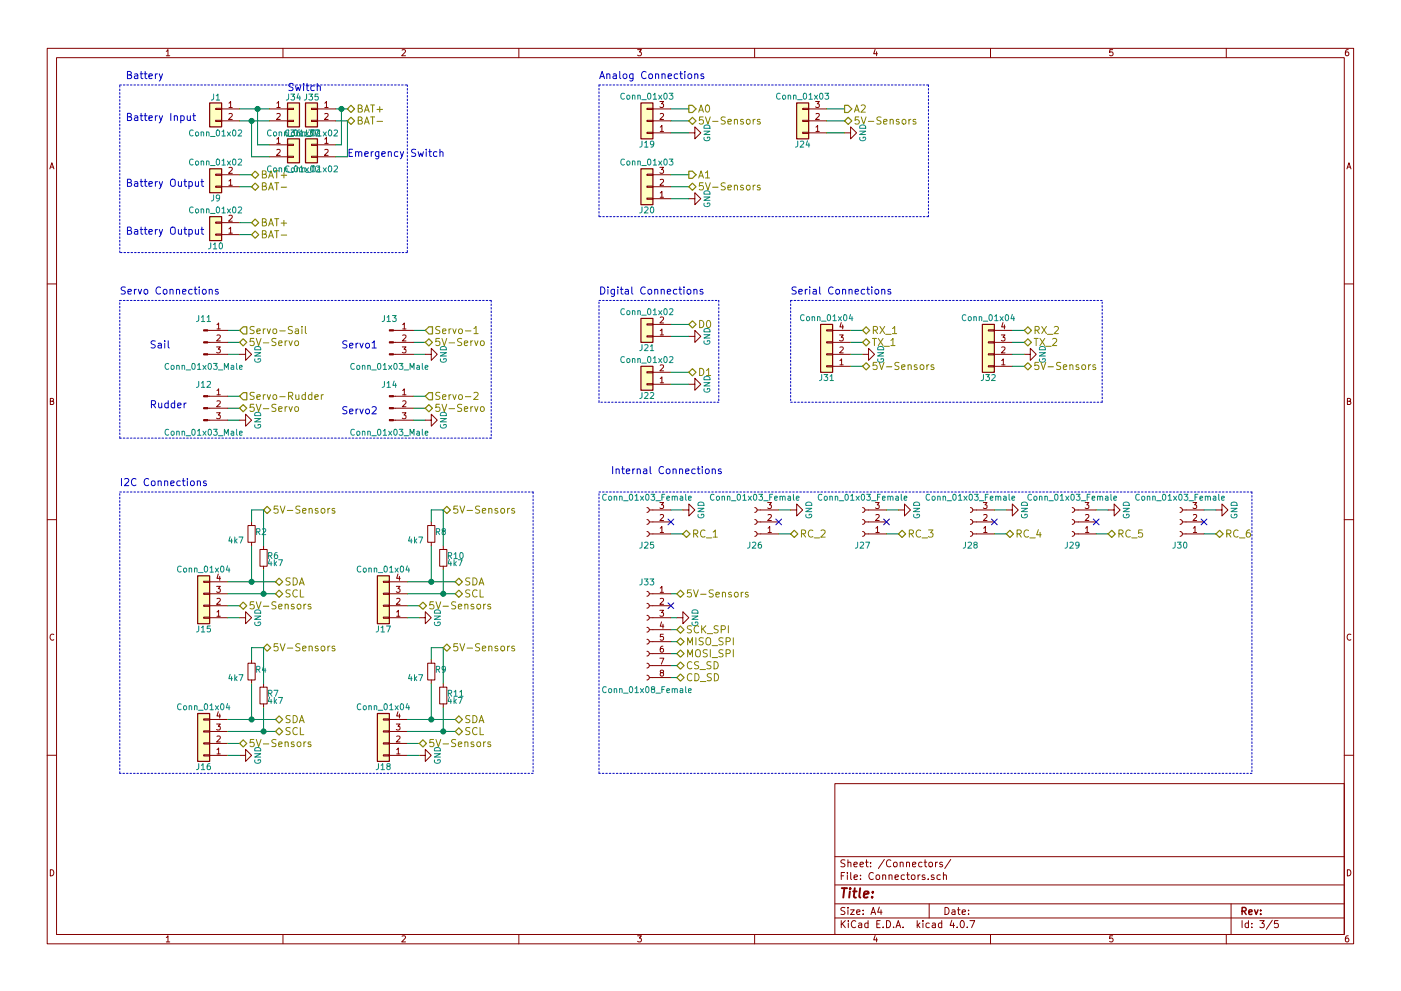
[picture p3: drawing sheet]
EESchema Schematic File Version 2
LIBS:power
LIBS:device
LIBS:switches
LIBS:relays
LIBS:motors
LIBS:transistors
LIBS:conn
LIBS:linear
LIBS:regul
LIBS:74xx
LIBS:cmos4000
LIBS:adc-dac
LIBS:memory
LIBS:xilinx
LIBS:microcontrollers
LIBS:dsp
LIBS:microchip
LIBS:analog_switches
LIBS:motorola
LIBS:texas
LIBS:intel
LIBS:audio
LIBS:interface
LIBS:digital-audio
LIBS:philips
LIBS:display
LIBS:cypress
LIBS:siliconi
LIBS:opto
LIBS:atmel
LIBS:contrib
LIBS:valves
LIBS:sailboatLib
LIBS:ftdi
LIBS:dc-dc
LIBS:SailboatMainBoard-cache
EELAYER 25 0
EELAYER END
$Descr A4 11693 8268
encoding utf-8
Sheet 3 5
Title ""
Date ""
Rev ""
Comp ""
Comment1 ""
Comment2 ""
Comment3 ""
Comment4 ""
$EndDescr
$Comp
L Conn_01x02 J1
U 1 1
P 1800 900
F 0 "J1" H 1800 1000 50  0000 C CNN
F 1 "Conn_01x02" H 1800 700 50  0000 C CNN
F 2 "Sailboat:BAT-CONN" H 1800 900 50  0001 C CNN
F 3 "" H 1800 900 50  0001 C CNN
	1    1800 900 
	-1   0    0    -1  
$EndComp
Text HLabel 2900 900  2    60   BiDi ~ 0
BAT+
Text HLabel 2900 1000 2    60   BiDi ~ 0
BAT-
Wire Wire Line
	2800 1000 2900 1000
Wire Wire Line
	2900 900  2800 900 
$Comp
L Conn_01x02 J9
U 1 1
P 1800 1550
F 0 "J9" H 1800 1650 50  0000 C CNN
F 1 "Conn_01x02" H 1800 1350 50  0000 C CNN
F 2 "Sailboat:BAT-CONN" H 1800 1550 50  0001 C CNN
F 3 "" H 1800 1550 50  0001 C CNN
	1    1800 1550
	-1   0    0    1   
$EndComp
Text HLabel 2100 1450 2    60   BiDi ~ 0
BAT+
Text HLabel 2100 1550 2    60   BiDi ~ 0
BAT-
Wire Wire Line
	2100 1450 2000 1450
Wire Wire Line
	2100 1550 2000 1550
$Comp
L Conn_01x02 J10
U 1 1
P 1800 1950
F 0 "J10" H 1800 2050 50  0000 C CNN
F 1 "Conn_01x02" H 1800 1750 50  0000 C CNN
F 2 "Sailboat:BAT-CONN" H 1800 1950 50  0001 C CNN
F 3 "" H 1800 1950 50  0001 C CNN
	1    1800 1950
	-1   0    0    1   
$EndComp
Text HLabel 2100 1850 2    60   BiDi ~ 0
BAT+
Text HLabel 2100 1950 2    60   BiDi ~ 0
BAT-
Wire Wire Line
	2100 1850 2000 1850
Wire Wire Line
	2100 1950 2000 1950
Text HLabel 2000 2750 2    60   Input ~ 0
Servo-Sail
Wire Wire Line
	1900 2750 2000 2750
Wire Wire Line
	2000 2850 1900 2850
Wire Wire Line
	1900 2950 2000 2950
$Comp
L GND #PWR07
U 1 1
P 2000 2950
F 0 "#PWR07" H 2000 2700 50  0001 C CNN
F 1 "GND" H 2000 2800 50  0000 C CNN
F 2 "" H 2000 2950 50  0001 C CNN
F 3 "" H 2000 2950 50  0001 C CNN
	1    2000 2950
	0    -1   -1   0   
$EndComp
Text HLabel 2000 2850 2    60   BiDi ~ 0
5V-Servo
Text HLabel 2000 3300 2    60   Input ~ 0
Servo-Rudder
Wire Wire Line
	1900 3300 2000 3300
Wire Wire Line
	2000 3400 1900 3400
Wire Wire Line
	1900 3500 2000 3500
$Comp
L GND #PWR08
U 1 1
P 2000 3500
F 0 "#PWR08" H 2000 3250 50  0001 C CNN
F 1 "GND" H 2000 3350 50  0000 C CNN
F 2 "" H 2000 3500 50  0001 C CNN
F 3 "" H 2000 3500 50  0001 C CNN
	1    2000 3500
	0    -1   -1   0   
$EndComp
Text HLabel 2000 3400 2    60   BiDi ~ 0
5V-Servo
Text HLabel 3550 2750 2    60   Input ~ 0
Servo-1
Wire Wire Line
	3450 2750 3550 2750
Wire Wire Line
	3550 2850 3450 2850
Wire Wire Line
	3450 2950 3550 2950
$Comp
L GND #PWR09
U 1 1
P 3550 2950
F 0 "#PWR09" H 3550 2700 50  0001 C CNN
F 1 "GND" H 3550 2800 50  0000 C CNN
F 2 "" H 3550 2950 50  0001 C CNN
F 3 "" H 3550 2950 50  0001 C CNN
	1    3550 2950
	0    -1   -1   0   
$EndComp
Text HLabel 3550 2850 2    60   BiDi ~ 0
5V-Servo
Text HLabel 3550 3300 2    60   Input ~ 0
Servo-2
Wire Wire Line
	3450 3300 3550 3300
Wire Wire Line
	3550 3400 3450 3400
Wire Wire Line
	3450 3500 3550 3500
$Comp
L GND #PWR010
U 1 1
P 3550 3500
F 0 "#PWR010" H 3550 3250 50  0001 C CNN
F 1 "GND" H 3550 3350 50  0000 C CNN
F 2 "" H 3550 3500 50  0001 C CNN
F 3 "" H 3550 3500 50  0001 C CNN
	1    3550 3500
	0    -1   -1   0   
$EndComp
Text HLabel 3550 3400 2    60   BiDi ~ 0
5V-Servo
Text Notes 1050 1000 0    60   ~ 0
Battery Input
Text Notes 1050 1550 0    60   ~ 0
Battery Output
Text Notes 1050 1950 0    60   ~ 0
Battery Output
Text Notes 1000 2450 0    60   ~ 0
Servo Connections
Wire Notes Line
	1000 2500 4100 2500
Wire Notes Line
	4100 2500 4100 3650
Wire Notes Line
	4100 3650 1000 3650
Wire Notes Line
	1000 3650 1000 2500
$Comp
L Conn_01x04 J15
U 1 1
P 1700 5050
F 0 "J15" H 1700 5250 50  0000 C CNN
F 1 "Conn_01x04" H 1700 4750 50  0000 C CNN
F 2 "Connectors_JST:JST_PH_S4B-PH-K_04x2.00mm_Angled" H 1700 5050 50  0001 C CNN
F 3 "" H 1700 5050 50  0001 C CNN
	1    1700 5050
	-1   0    0    1   
$EndComp
Text HLabel 2300 4850 2    60   BiDi ~ 0
SDA
Text HLabel 2300 4950 2    60   BiDi ~ 0
SCL
$Comp
L GND #PWR011
U 1 1
P 2000 5150
F 0 "#PWR011" H 2000 4900 50  0001 C CNN
F 1 "GND" H 2000 5000 50  0000 C CNN
F 2 "" H 2000 5150 50  0001 C CNN
F 3 "" H 2000 5150 50  0001 C CNN
	1    2000 5150
	0    -1   -1   0   
$EndComp
Wire Wire Line
	1900 4850 2300 4850
Wire Wire Line
	1900 4950 2300 4950
Wire Wire Line
	2000 5050 1900 5050
Wire Wire Line
	1900 5150 2000 5150
$Comp
L R_Small R2
U 1 1
P 2100 4450
F 0 "R2" H 2130 4470 50  0000 L CNN
F 1 "4k7" H 1900 4400 50  0000 L CNN
F 2 "Resistors_THT:R_Axial_DIN0204_L3.6mm_D1.6mm_P5.08mm_Horizontal" H 2100 4450 50  0001 C CNN
F 3 "" H 2100 4450 50  0001 C CNN
	1    2100 4450
	1    0    0    -1  
$EndComp
$Comp
L R_Small R6
U 1 1
P 2200 4650
F 0 "R6" H 2230 4670 50  0000 L CNN
F 1 "4k7" H 2230 4610 50  0000 L CNN
F 2 "Resistors_THT:R_Axial_DIN0204_L3.6mm_D1.6mm_P5.08mm_Horizontal" H 2200 4650 50  0001 C CNN
F 3 "" H 2200 4650 50  0001 C CNN
	1    2200 4650
	1    0    0    -1  
$EndComp
Wire Wire Line
	2200 4750 2200 4950
Connection ~ 2200 4950
Wire Wire Line
	2100 4550 2100 4850
Connection ~ 2100 4850
Text HLabel 2000 5050 2    60   BiDi ~ 0
5V-Sensors
Text HLabel 2200 4250 2    60   BiDi ~ 0
5V-Sensors
Wire Wire Line
	2100 4350 2100 4250
Wire Wire Line
	2100 4250 2200 4250
Wire Wire Line
	2200 4250 2200 4550
$Comp
L Conn_01x04 J17
U 1 1
P 3200 5050
F 0 "J17" H 3200 5250 50  0000 C CNN
F 1 "Conn_01x04" H 3200 4750 50  0000 C CNN
F 2 "Connectors_JST:JST_PH_S4B-PH-K_04x2.00mm_Angled" H 3200 5050 50  0001 C CNN
F 3 "" H 3200 5050 50  0001 C CNN
	1    3200 5050
	-1   0    0    1   
$EndComp
Text HLabel 3800 4850 2    60   BiDi ~ 0
SDA
Text HLabel 3800 4950 2    60   BiDi ~ 0
SCL
$Comp
L GND #PWR012
U 1 1
P 3500 5150
F 0 "#PWR012" H 3500 4900 50  0001 C CNN
F 1 "GND" H 3500 5000 50  0000 C CNN
F 2 "" H 3500 5150 50  0001 C CNN
F 3 "" H 3500 5150 50  0001 C CNN
	1    3500 5150
	0    -1   -1   0   
$EndComp
Wire Wire Line
	3400 4850 3800 4850
Wire Wire Line
	3400 4950 3800 4950
Wire Wire Line
	3500 5050 3400 5050
Wire Wire Line
	3400 5150 3500 5150
$Comp
L R_Small R8
U 1 1
P 3600 4450
F 0 "R8" H 3630 4470 50  0000 L CNN
F 1 "4k7" H 3400 4400 50  0000 L CNN
F 2 "Resistors_THT:R_Axial_DIN0204_L3.6mm_D1.6mm_P5.08mm_Horizontal" H 3600 4450 50  0001 C CNN
F 3 "" H 3600 4450 50  0001 C CNN
	1    3600 4450
	1    0    0    -1  
$EndComp
$Comp
L R_Small R10
U 1 1
P 3700 4650
F 0 "R10" H 3730 4670 50  0000 L CNN
F 1 "4k7" H 3730 4610 50  0000 L CNN
F 2 "Resistors_THT:R_Axial_DIN0204_L3.6mm_D1.6mm_P5.08mm_Horizontal" H 3700 4650 50  0001 C CNN
F 3 "" H 3700 4650 50  0001 C CNN
	1    3700 4650
	1    0    0    -1  
$EndComp
Wire Wire Line
	3700 4750 3700 4950
Connection ~ 3700 4950
Wire Wire Line
	3600 4550 3600 4850
Connection ~ 3600 4850
Text HLabel 3500 5050 2    60   BiDi ~ 0
5V-Sensors
Text HLabel 3700 4250 2    60   BiDi ~ 0
5V-Sensors
Wire Wire Line
	3600 4350 3600 4250
Wire Wire Line
	3600 4250 3700 4250
Wire Wire Line
	3700 4250 3700 4550
$Comp
L Conn_01x04 J16
U 1 1
P 1700 6200
F 0 "J16" H 1700 6400 50  0000 C CNN
F 1 "Conn_01x04" H 1700 5900 50  0000 C CNN
F 2 "Connectors_JST:JST_PH_S4B-PH-K_04x2.00mm_Angled" H 1700 6200 50  0001 C CNN
F 3 "" H 1700 6200 50  0001 C CNN
	1    1700 6200
	-1   0    0    1   
$EndComp
Text HLabel 2300 6000 2    60   BiDi ~ 0
SDA
Text HLabel 2300 6100 2    60   BiDi ~ 0
SCL
$Comp
L GND #PWR013
U 1 1
P 2000 6300
F 0 "#PWR013" H 2000 6050 50  0001 C CNN
F 1 "GND" H 2000 6150 50  0000 C CNN
F 2 "" H 2000 6300 50  0001 C CNN
F 3 "" H 2000 6300 50  0001 C CNN
	1    2000 6300
	0    -1   -1   0   
$EndComp
Wire Wire Line
	1900 6000 2300 6000
Wire Wire Line
	1900 6100 2300 6100
Wire Wire Line
	2000 6200 1900 6200
Wire Wire Line
	1900 6300 2000 6300
$Comp
L R_Small R4
U 1 1
P 2100 5600
F 0 "R4" H 2130 5620 50  0000 L CNN
F 1 "4k7" H 1900 5550 50  0000 L CNN
F 2 "Resistors_THT:R_Axial_DIN0204_L3.6mm_D1.6mm_P5.08mm_Horizontal" H 2100 5600 50  0001 C CNN
F 3 "" H 2100 5600 50  0001 C CNN
	1    2100 5600
	1    0    0    -1  
$EndComp
$Comp
L R_Small R7
U 1 1
P 2200 5800
F 0 "R7" H 2230 5820 50  0000 L CNN
F 1 "4k7" H 2230 5760 50  0000 L CNN
F 2 "Resistors_THT:R_Axial_DIN0204_L3.6mm_D1.6mm_P5.08mm_Horizontal" H 2200 5800 50  0001 C CNN
F 3 "" H 2200 5800 50  0001 C CNN
	1    2200 5800
	1    0    0    -1  
$EndComp
Wire Wire Line
	2200 5900 2200 6100
Connection ~ 2200 6100
Wire Wire Line
	2100 5700 2100 6000
Connection ~ 2100 6000
Text HLabel 2000 6200 2    60   BiDi ~ 0
5V-Sensors
Text HLabel 2200 5400 2    60   BiDi ~ 0
5V-Sensors
Wire Wire Line
	2100 5500 2100 5400
Wire Wire Line
	2100 5400 2200 5400
Wire Wire Line
	2200 5400 2200 5700
$Comp
L Conn_01x04 J18
U 1 1
P 3200 6200
F 0 "J18" H 3200 6400 50  0000 C CNN
F 1 "Conn_01x04" H 3200 5900 50  0000 C CNN
F 2 "Connectors_JST:JST_PH_S4B-PH-K_04x2.00mm_Angled" H 3200 6200 50  0001 C CNN
F 3 "" H 3200 6200 50  0001 C CNN
	1    3200 6200
	-1   0    0    1   
$EndComp
Text HLabel 3800 6000 2    60   BiDi ~ 0
SDA
Text HLabel 3800 6100 2    60   BiDi ~ 0
SCL
$Comp
L GND #PWR014
U 1 1
P 3500 6300
F 0 "#PWR014" H 3500 6050 50  0001 C CNN
F 1 "GND" H 3500 6150 50  0000 C CNN
F 2 "" H 3500 6300 50  0001 C CNN
F 3 "" H 3500 6300 50  0001 C CNN
	1    3500 6300
	0    -1   -1   0   
$EndComp
Wire Wire Line
	3400 6000 3800 6000
Wire Wire Line
	3400 6100 3800 6100
Wire Wire Line
	3500 6200 3400 6200
Wire Wire Line
	3400 6300 3500 6300
$Comp
L R_Small R9
U 1 1
P 3600 5600
F 0 "R9" H 3630 5620 50  0000 L CNN
F 1 "4k7" H 3400 5550 50  0000 L CNN
F 2 "Resistors_THT:R_Axial_DIN0204_L3.6mm_D1.6mm_P5.08mm_Horizontal" H 3600 5600 50  0001 C CNN
F 3 "" H 3600 5600 50  0001 C CNN
	1    3600 5600
	1    0    0    -1  
$EndComp
$Comp
L R_Small R11
U 1 1
P 3700 5800
F 0 "R11" H 3730 5820 50  0000 L CNN
F 1 "4k7" H 3730 5760 50  0000 L CNN
F 2 "Resistors_THT:R_Axial_DIN0204_L3.6mm_D1.6mm_P5.08mm_Horizontal" H 3700 5800 50  0001 C CNN
F 3 "" H 3700 5800 50  0001 C CNN
	1    3700 5800
	1    0    0    -1  
$EndComp
Wire Wire Line
	3700 5900 3700 6100
Connection ~ 3700 6100
Wire Wire Line
	3600 5700 3600 6000
Connection ~ 3600 6000
Text HLabel 3500 6200 2    60   BiDi ~ 0
5V-Sensors
Text HLabel 3700 5400 2    60   BiDi ~ 0
5V-Sensors
Wire Wire Line
	3600 5500 3600 5400
Wire Wire Line
	3600 5400 3700 5400
Wire Wire Line
	3700 5400 3700 5700
Wire Notes Line
	1000 4100 4450 4100
Wire Notes Line
	4450 4100 4450 6450
Wire Notes Line
	4450 6450 1000 6450
Wire Notes Line
	1000 6450 1000 4100
Text Notes 1000 4050 0    60   ~ 0
I2C Connections
Text Notes 1250 2900 0    60   ~ 0
Sail
Text Notes 1250 3400 0    60   ~ 0
Rudder
Text Notes 2850 2900 0    60   ~ 0
Servo1
Text Notes 2850 3450 0    60   ~ 0
Servo2
$Comp
L Conn_01x03 J19
U 1 1
P 5400 1000
F 0 "J19" H 5400 1200 50  0000 C CNN
F 1 "Conn_01x03" H 5400 800 50  0000 C CNN
F 2 "Connectors_JST:JST_PH_S3B-PH-K_03x2.00mm_Angled" H 5400 1000 50  0001 C CNN
F 3 "" H 5400 1000 50  0001 C CNN
	1    5400 1000
	-1   0    0    1   
$EndComp
Text HLabel 5750 900  2    60   Output ~ 0
A0
Text HLabel 5750 1000 2    60   BiDi ~ 0
5V-Sensors
$Comp
L GND #PWR015
U 1 1
P 5750 1100
F 0 "#PWR015" H 5750 850 50  0001 C CNN
F 1 "GND" H 5750 950 50  0000 C CNN
F 2 "" H 5750 1100 50  0001 C CNN
F 3 "" H 5750 1100 50  0001 C CNN
	1    5750 1100
	0    -1   -1   0   
$EndComp
Wire Wire Line
	5750 900  5600 900 
Wire Wire Line
	5600 1000 5750 1000
Wire Wire Line
	5750 1100 5600 1100
$Comp
L Conn_01x03 J20
U 1 1
P 5400 1550
F 0 "J20" H 5400 1750 50  0000 C CNN
F 1 "Conn_01x03" H 5400 1350 50  0000 C CNN
F 2 "Connectors_JST:JST_PH_S3B-PH-K_03x2.00mm_Angled" H 5400 1550 50  0001 C CNN
F 3 "" H 5400 1550 50  0001 C CNN
	1    5400 1550
	-1   0    0    1   
$EndComp
Text HLabel 5750 1450 2    60   Output ~ 0
A1
Text HLabel 5750 1550 2    60   BiDi ~ 0
5V-Sensors
$Comp
L GND #PWR016
U 1 1
P 5750 1650
F 0 "#PWR016" H 5750 1400 50  0001 C CNN
F 1 "GND" H 5750 1500 50  0000 C CNN
F 2 "" H 5750 1650 50  0001 C CNN
F 3 "" H 5750 1650 50  0001 C CNN
	1    5750 1650
	0    -1   -1   0   
$EndComp
Wire Wire Line
	5750 1450 5600 1450
Wire Wire Line
	5600 1550 5750 1550
Wire Wire Line
	5750 1650 5600 1650
$Comp
L Conn_01x03 J24
U 1 1
P 6700 1000
F 0 "J24" H 6700 1200 50  0000 C CNN
F 1 "Conn_01x03" H 6700 800 50  0000 C CNN
F 2 "Connectors_JST:JST_PH_S3B-PH-K_03x2.00mm_Angled" H 6700 1000 50  0001 C CNN
F 3 "" H 6700 1000 50  0001 C CNN
	1    6700 1000
	-1   0    0    1   
$EndComp
Text HLabel 7050 900  2    60   Output ~ 0
A2
Text HLabel 7050 1000 2    60   BiDi ~ 0
5V-Sensors
$Comp
L GND #PWR017
U 1 1
P 7050 1100
F 0 "#PWR017" H 7050 850 50  0001 C CNN
F 1 "GND" H 7050 950 50  0000 C CNN
F 2 "" H 7050 1100 50  0001 C CNN
F 3 "" H 7050 1100 50  0001 C CNN
	1    7050 1100
	0    -1   -1   0   
$EndComp
Wire Wire Line
	7050 900  6900 900 
Wire Wire Line
	6900 1000 7050 1000
Wire Wire Line
	7050 1100 6900 1100
Wire Notes Line
	5000 700  7750 700 
Wire Notes Line
	7750 700  7750 1800
Wire Notes Line
	7750 1800 5000 1800
Wire Notes Line
	5000 1800 5000 700 
Text Notes 5000 650  0    60   ~ 0
Analog Connections
Wire Notes Line
	1000 700  3400 700 
Wire Notes Line
	3400 700  3400 2100
Wire Notes Line
	3400 2100 1000 2100
Wire Notes Line
	1000 2100 1000 700 
Text Notes 1050 650  0    60   ~ 0
Battery
$Comp
L Conn_01x02 J21
U 1 1
P 5400 2800
F 0 "J21" H 5400 2900 50  0000 C CNN
F 1 "Conn_01x02" H 5400 2600 50  0000 C CNN
F 2 "Connectors_JST:JST_PH_S2B-PH-K_02x2.00mm_Angled" H 5400 2800 50  0001 C CNN
F 3 "" H 5400 2800 50  0001 C CNN
	1    5400 2800
	-1   0    0    1   
$EndComp
Text HLabel 5750 2700 2    60   BiDi ~ 0
D0
$Comp
L GND #PWR018
U 1 1
P 5750 2800
F 0 "#PWR018" H 5750 2550 50  0001 C CNN
F 1 "GND" H 5750 2650 50  0000 C CNN
F 2 "" H 5750 2800 50  0001 C CNN
F 3 "" H 5750 2800 50  0001 C CNN
	1    5750 2800
	0    -1   -1   0   
$EndComp
Wire Wire Line
	5750 2700 5600 2700
Wire Wire Line
	5600 2800 5750 2800
$Comp
L Conn_01x02 J22
U 1 1
P 5400 3200
F 0 "J22" H 5400 3300 50  0000 C CNN
F 1 "Conn_01x02" H 5400 3000 50  0000 C CNN
F 2 "Connectors_JST:JST_PH_S2B-PH-K_02x2.00mm_Angled" H 5400 3200 50  0001 C CNN
F 3 "" H 5400 3200 50  0001 C CNN
	1    5400 3200
	-1   0    0    1   
$EndComp
Text HLabel 5750 3100 2    60   BiDi ~ 0
D1
$Comp
L GND #PWR019
U 1 1
P 5750 3200
F 0 "#PWR019" H 5750 2950 50  0001 C CNN
F 1 "GND" H 5750 3050 50  0000 C CNN
F 2 "" H 5750 3200 50  0001 C CNN
F 3 "" H 5750 3200 50  0001 C CNN
	1    5750 3200
	0    -1   -1   0   
$EndComp
Wire Wire Line
	5750 3100 5600 3100
Wire Wire Line
	5600 3200 5750 3200
Wire Notes Line
	5000 2500 6000 2500
Wire Notes Line
	6000 2500 6000 3350
Wire Notes Line
	6000 3350 5000 3350
Wire Notes Line
	5000 3350 5000 2500
Text Notes 5000 2450 0    60   ~ 0
Digital Connections
Text Notes 5100 3950 0    60   ~ 0
Internal Connections
Wire Notes Line
	5000 4100 10450 4100
Wire Notes Line
	10450 4100 10450 6450
Wire Notes Line
	10450 6450 5000 6450
Wire Notes Line
	5000 6450 5000 4100
$Comp
L Conn_01x03_Female J25
U 1 1
P 5400 4350
F 0 "J25" H 5400 4550 50  0000 C CNN
F 1 "Conn_01x03_Female" H 5400 4150 50  0000 C CNN
F 2 "Socket_Strips:Socket_Strip_Straight_1x03_Pitch2.54mm" H 5400 4350 50  0001 C CNN
F 3 "" H 5400 4350 50  0001 C CNN
	1    5400 4350
	-1   0    0    1   
$EndComp
Text HLabel 5700 4450 2    60   BiDi ~ 0
RC_1
$Comp
L GND #PWR020
U 1 1
P 5700 4250
F 0 "#PWR020" H 5700 4000 50  0001 C CNN
F 1 "GND" H 5700 4100 50  0000 C CNN
F 2 "" H 5700 4250 50  0001 C CNN
F 3 "" H 5700 4250 50  0001 C CNN
	1    5700 4250
	0    -1   -1   0   
$EndComp
NoConn ~ 5600 4350
Wire Wire Line
	5700 4250 5600 4250
Wire Wire Line
	5700 4450 5600 4450
$Comp
L Conn_01x03_Male J13
U 1 1
P 3250 2850
F 0 "J13" H 3250 3050 50  0000 C CNN
F 1 "Conn_01x03_Male" H 3250 2650 50  0000 C CNN
F 2 "Pin_Headers:Pin_Header_Angled_1x03_Pitch2.54mm" H 3250 2850 50  0001 C CNN
F 3 "" H 3250 2850 50  0001 C CNN
	1    3250 2850
	1    0    0    -1  
$EndComp
$Comp
L Conn_01x03_Male J11
U 1 1
P 1700 2850
F 0 "J11" H 1700 3050 50  0000 C CNN
F 1 "Conn_01x03_Male" H 1700 2650 50  0000 C CNN
F 2 "Pin_Headers:Pin_Header_Angled_1x03_Pitch2.54mm" H 1700 2850 50  0001 C CNN
F 3 "" H 1700 2850 50  0001 C CNN
	1    1700 2850
	1    0    0    -1  
$EndComp
$Comp
L Conn_01x03_Male J12
U 1 1
P 1700 3400
F 0 "J12" H 1700 3600 50  0000 C CNN
F 1 "Conn_01x03_Male" H 1700 3200 50  0000 C CNN
F 2 "Pin_Headers:Pin_Header_Angled_1x03_Pitch2.54mm" H 1700 3400 50  0001 C CNN
F 3 "" H 1700 3400 50  0001 C CNN
	1    1700 3400
	1    0    0    -1  
$EndComp
$Comp
L Conn_01x03_Male J14
U 1 1
P 3250 3400
F 0 "J14" H 3250 3600 50  0000 C CNN
F 1 "Conn_01x03_Male" H 3250 3200 50  0000 C CNN
F 2 "Pin_Headers:Pin_Header_Angled_1x03_Pitch2.54mm" H 3250 3400 50  0001 C CNN
F 3 "" H 3250 3400 50  0001 C CNN
	1    3250 3400
	1    0    0    -1  
$EndComp
$Comp
L Conn_01x03_Female J26
U 1 1
P 6300 4350
F 0 "J26" H 6300 4550 50  0000 C CNN
F 1 "Conn_01x03_Female" H 6300 4150 50  0000 C CNN
F 2 "Socket_Strips:Socket_Strip_Straight_1x03_Pitch2.54mm" H 6300 4350 50  0001 C CNN
F 3 "" H 6300 4350 50  0001 C CNN
	1    6300 4350
	-1   0    0    1   
$EndComp
Text HLabel 6600 4450 2    60   BiDi ~ 0
RC_2
$Comp
L GND #PWR021
U 1 1
P 6600 4250
F 0 "#PWR021" H 6600 4000 50  0001 C CNN
F 1 "GND" H 6600 4100 50  0000 C CNN
F 2 "" H 6600 4250 50  0001 C CNN
F 3 "" H 6600 4250 50  0001 C CNN
	1    6600 4250
	0    -1   -1   0   
$EndComp
NoConn ~ 6500 4350
Wire Wire Line
	6600 4250 6500 4250
Wire Wire Line
	6600 4450 6500 4450
$Comp
L Conn_01x03_Female J27
U 1 1
P 7200 4350
F 0 "J27" H 7200 4550 50  0000 C CNN
F 1 "Conn_01x03_Female" H 7200 4150 50  0000 C CNN
F 2 "Socket_Strips:Socket_Strip_Straight_1x03_Pitch2.54mm" H 7200 4350 50  0001 C CNN
F 3 "" H 7200 4350 50  0001 C CNN
	1    7200 4350
	-1   0    0    1   
$EndComp
Text HLabel 7500 4450 2    60   BiDi ~ 0
RC_3
$Comp
L GND #PWR022
U 1 1
P 7500 4250
F 0 "#PWR022" H 7500 4000 50  0001 C CNN
F 1 "GND" H 7500 4100 50  0000 C CNN
F 2 "" H 7500 4250 50  0001 C CNN
F 3 "" H 7500 4250 50  0001 C CNN
	1    7500 4250
	0    -1   -1   0   
$EndComp
NoConn ~ 7400 4350
Wire Wire Line
	7500 4250 7400 4250
Wire Wire Line
	7500 4450 7400 4450
$Comp
L Conn_01x03_Female J28
U 1 1
P 8100 4350
F 0 "J28" H 8100 4550 50  0000 C CNN
F 1 "Conn_01x03_Female" H 8100 4150 50  0000 C CNN
F 2 "Socket_Strips:Socket_Strip_Straight_1x03_Pitch2.54mm" H 8100 4350 50  0001 C CNN
F 3 "" H 8100 4350 50  0001 C CNN
	1    8100 4350
	-1   0    0    1   
$EndComp
Text HLabel 8400 4450 2    60   BiDi ~ 0
RC_4
$Comp
L GND #PWR023
U 1 1
P 8400 4250
F 0 "#PWR023" H 8400 4000 50  0001 C CNN
F 1 "GND" H 8400 4100 50  0000 C CNN
F 2 "" H 8400 4250 50  0001 C CNN
F 3 "" H 8400 4250 50  0001 C CNN
	1    8400 4250
	0    -1   -1   0   
$EndComp
NoConn ~ 8300 4350
Wire Wire Line
	8400 4250 8300 4250
Wire Wire Line
	8400 4450 8300 4450
$Comp
L Conn_01x03_Female J29
U 1 1
P 8950 4350
F 0 "J29" H 8950 4550 50  0000 C CNN
F 1 "Conn_01x03_Female" H 8950 4150 50  0000 C CNN
F 2 "Socket_Strips:Socket_Strip_Straight_1x03_Pitch2.54mm" H 8950 4350 50  0001 C CNN
F 3 "" H 8950 4350 50  0001 C CNN
	1    8950 4350
	-1   0    0    1   
$EndComp
Text HLabel 9250 4450 2    60   BiDi ~ 0
RC_5
$Comp
L GND #PWR024
U 1 1
P 9250 4250
F 0 "#PWR024" H 9250 4000 50  0001 C CNN
F 1 "GND" H 9250 4100 50  0000 C CNN
F 2 "" H 9250 4250 50  0001 C CNN
F 3 "" H 9250 4250 50  0001 C CNN
	1    9250 4250
	0    -1   -1   0   
$EndComp
NoConn ~ 9150 4350
Wire Wire Line
	9250 4250 9150 4250
Wire Wire Line
	9250 4450 9150 4450
$Comp
L Conn_01x03_Female J30
U 1 1
P 9850 4350
F 0 "J30" H 9850 4550 50  0000 C CNN
F 1 "Conn_01x03_Female" H 9850 4150 50  0000 C CNN
F 2 "Socket_Strips:Socket_Strip_Straight_1x03_Pitch2.54mm" H 9850 4350 50  0001 C CNN
F 3 "" H 9850 4350 50  0001 C CNN
	1    9850 4350
	-1   0    0    1   
$EndComp
Text HLabel 10150 4450 2    60   BiDi ~ 0
RC_6
$Comp
L GND #PWR025
U 1 1
P 10150 4250
F 0 "#PWR025" H 10150 4000 50  0001 C CNN
F 1 "GND" H 10150 4100 50  0000 C CNN
F 2 "" H 10150 4250 50  0001 C CNN
F 3 "" H 10150 4250 50  0001 C CNN
	1    10150 4250
	0    -1   -1   0   
$EndComp
NoConn ~ 10050 4350
Wire Wire Line
	10150 4250 10050 4250
Wire Wire Line
	10150 4450 10050 4450
$Comp
L Conn_01x04 J31
U 1 1
P 6900 2950
F 0 "J31" H 6900 3150 50  0000 C CNN
F 1 "Conn_01x04" H 6900 2650 50  0000 C CNN
F 2 "Connectors_JST:JST_PH_S4B-PH-K_04x2.00mm_Angled" H 6900 2950 50  0001 C CNN
F 3 "" H 6900 2950 50  0001 C CNN
	1    6900 2950
	-1   0    0    1   
$EndComp
$Comp
L GND #PWR026
U 1 1
P 7200 2950
F 0 "#PWR026" H 7200 2700 50  0001 C CNN
F 1 "GND" H 7200 2800 50  0000 C CNN
F 2 "" H 7200 2950 50  0001 C CNN
F 3 "" H 7200 2950 50  0001 C CNN
	1    7200 2950
	0    -1   -1   0   
$EndComp
Text HLabel 7200 3050 2    60   BiDi ~ 0
5V-Sensors
Text HLabel 7200 2850 2    60   BiDi ~ 0
TX_1
Text HLabel 7200 2750 2    60   BiDi ~ 0
RX_1
Wire Wire Line
	7200 2750 7100 2750
Wire Wire Line
	7100 2850 7200 2850
Wire Wire Line
	7200 2950 7100 2950
Wire Wire Line
	7100 3050 7200 3050
$Comp
L Conn_01x04 J32
U 1 1
P 8250 2950
F 0 "J32" H 8250 3150 50  0000 C CNN
F 1 "Conn_01x04" H 8250 2650 50  0000 C CNN
F 2 "Connectors_JST:JST_PH_S4B-PH-K_04x2.00mm_Angled" H 8250 2950 50  0001 C CNN
F 3 "" H 8250 2950 50  0001 C CNN
	1    8250 2950
	-1   0    0    1   
$EndComp
$Comp
L GND #PWR027
U 1 1
P 8550 2950
F 0 "#PWR027" H 8550 2700 50  0001 C CNN
F 1 "GND" H 8550 2800 50  0000 C CNN
F 2 "" H 8550 2950 50  0001 C CNN
F 3 "" H 8550 2950 50  0001 C CNN
	1    8550 2950
	0    -1   -1   0   
$EndComp
Text HLabel 8550 3050 2    60   BiDi ~ 0
5V-Sensors
Text HLabel 8550 2850 2    60   BiDi ~ 0
TX_2
Text HLabel 8550 2750 2    60   BiDi ~ 0
RX_2
Wire Wire Line
	8550 2750 8450 2750
Wire Wire Line
	8450 2850 8550 2850
Wire Wire Line
	8550 2950 8450 2950
Wire Wire Line
	8450 3050 8550 3050
Wire Notes Line
	6600 2500 6600 3350
Wire Notes Line
	6600 3350 9200 3350
Wire Notes Line
	9200 3350 9200 2500
Wire Notes Line
	9200 2500 6600 2500
Text Notes 6600 2450 0    60   ~ 0
Serial Connections
$Comp
L Conn_01x08_Female J33
U 1 1
P 5400 5250
F 0 "J33" H 5400 5650 50  0000 C CNN
F 1 "Conn_01x08_Female" H 5400 4750 50  0000 C CNN
F 2 "Socket_Strips:Socket_Strip_Straight_1x08_Pitch2.54mm" H 5400 5250 50  0001 C CNN
F 3 "" H 5400 5250 50  0001 C CNN
	1    5400 5250
	-1   0    0    -1  
$EndComp
Text HLabel 5650 4950 2    60   BiDi ~ 0
5V-Sensors
NoConn ~ 5600 5050
$Comp
L GND #PWR028
U 1 1
P 5650 5150
F 0 "#PWR028" H 5650 4900 50  0001 C CNN
F 1 "GND" H 5650 5000 50  0000 C CNN
F 2 "" H 5650 5150 50  0001 C CNN
F 3 "" H 5650 5150 50  0001 C CNN
	1    5650 5150
	0    -1   -1   0   
$EndComp
Text HLabel 5650 5250 2    60   BiDi ~ 0
SCK_SPI
Text HLabel 5650 5350 2    60   BiDi ~ 0
MISO_SPI
Text HLabel 5650 5450 2    60   BiDi ~ 0
MOSI_SPI
Text HLabel 5650 5550 2    60   BiDi ~ 0
CS_SD
Text HLabel 5650 5650 2    60   BiDi ~ 0
CD_SD
Wire Wire Line
	5650 4950 5600 4950
Wire Wire Line
	5600 5150 5650 5150
Wire Wire Line
	5650 5250 5600 5250
Wire Wire Line
	5600 5350 5650 5350
Wire Wire Line
	5650 5450 5600 5450
Wire Wire Line
	5600 5550 5650 5550
Wire Wire Line
	5650 5650 5600 5650
$Comp
L Conn_01x02 J34
U 1 1
P 2450 900
F 0 "J34" H 2450 1000 50  0000 C CNN
F 1 "Conn_01x02" H 2450 700 50  0000 C CNN
F 2 "Connectors_JST:JST_PH_S2B-PH-K_02x2.00mm_Angled" H 2450 900 50  0001 C CNN
F 3 "" H 2450 900 50  0001 C CNN
	1    2450 900 
	1    0    0    -1  
$EndComp
$Comp
L Conn_01x02 J35
U 1 1
P 2600 900
F 0 "J35" H 2600 1000 50  0000 C CNN
F 1 "Conn_01x02" H 2600 700 50  0000 C CNN
F 2 "Connectors_JST:JST_PH_S2B-PH-K_02x2.00mm_Angled" H 2600 900 50  0001 C CNN
F 3 "" H 2600 900 50  0001 C CNN
	1    2600 900 
	-1   0    0    -1  
$EndComp
Wire Wire Line
	2250 900  2000 900 
Wire Wire Line
	2000 1000 2250 1000
Text Notes 2400 750  0    60   ~ 0
Switch
$Comp
L Conn_01x02 J36
U 1 1
P 2450 1200
F 0 "J36" H 2450 1300 50  0000 C CNN
F 1 "Conn_01x02" H 2450 1000 50  0000 C CNN
F 2 "Pin_Headers:Pin_Header_Straight_1x02_Pitch2.54mm" H 2450 1200 50  0001 C CNN
F 3 "" H 2450 1200 50  0001 C CNN
	1    2450 1200
	1    0    0    -1  
$EndComp
$Comp
L Conn_01x02 J37
U 1 1
P 2600 1200
F 0 "J37" H 2600 1300 50  0000 C CNN
F 1 "Conn_01x02" H 2600 1000 50  0000 C CNN
F 2 "Pin_Headers:Pin_Header_Straight_1x02_Pitch2.54mm" H 2600 1200 50  0001 C CNN
F 3 "" H 2600 1200 50  0001 C CNN
	1    2600 1200
	-1   0    0    -1  
$EndComp
Wire Wire Line
	2150 900  2150 1200
Wire Wire Line
	2150 1200 2250 1200
Connection ~ 2150 900 
Wire Wire Line
	2100 1000 2100 1300
Wire Wire Line
	2100 1300 2250 1300
Connection ~ 2100 1000
Wire Wire Line
	2850 900  2850 1200
Wire Wire Line
	2850 1200 2800 1200
Connection ~ 2850 900 
Wire Wire Line
	2800 1300 2900 1300
Wire Wire Line
	2900 1300 2900 1000
Text Notes 2900 1300 0    60   ~ 0
Emergency Switch
$EndSCHEMATC
